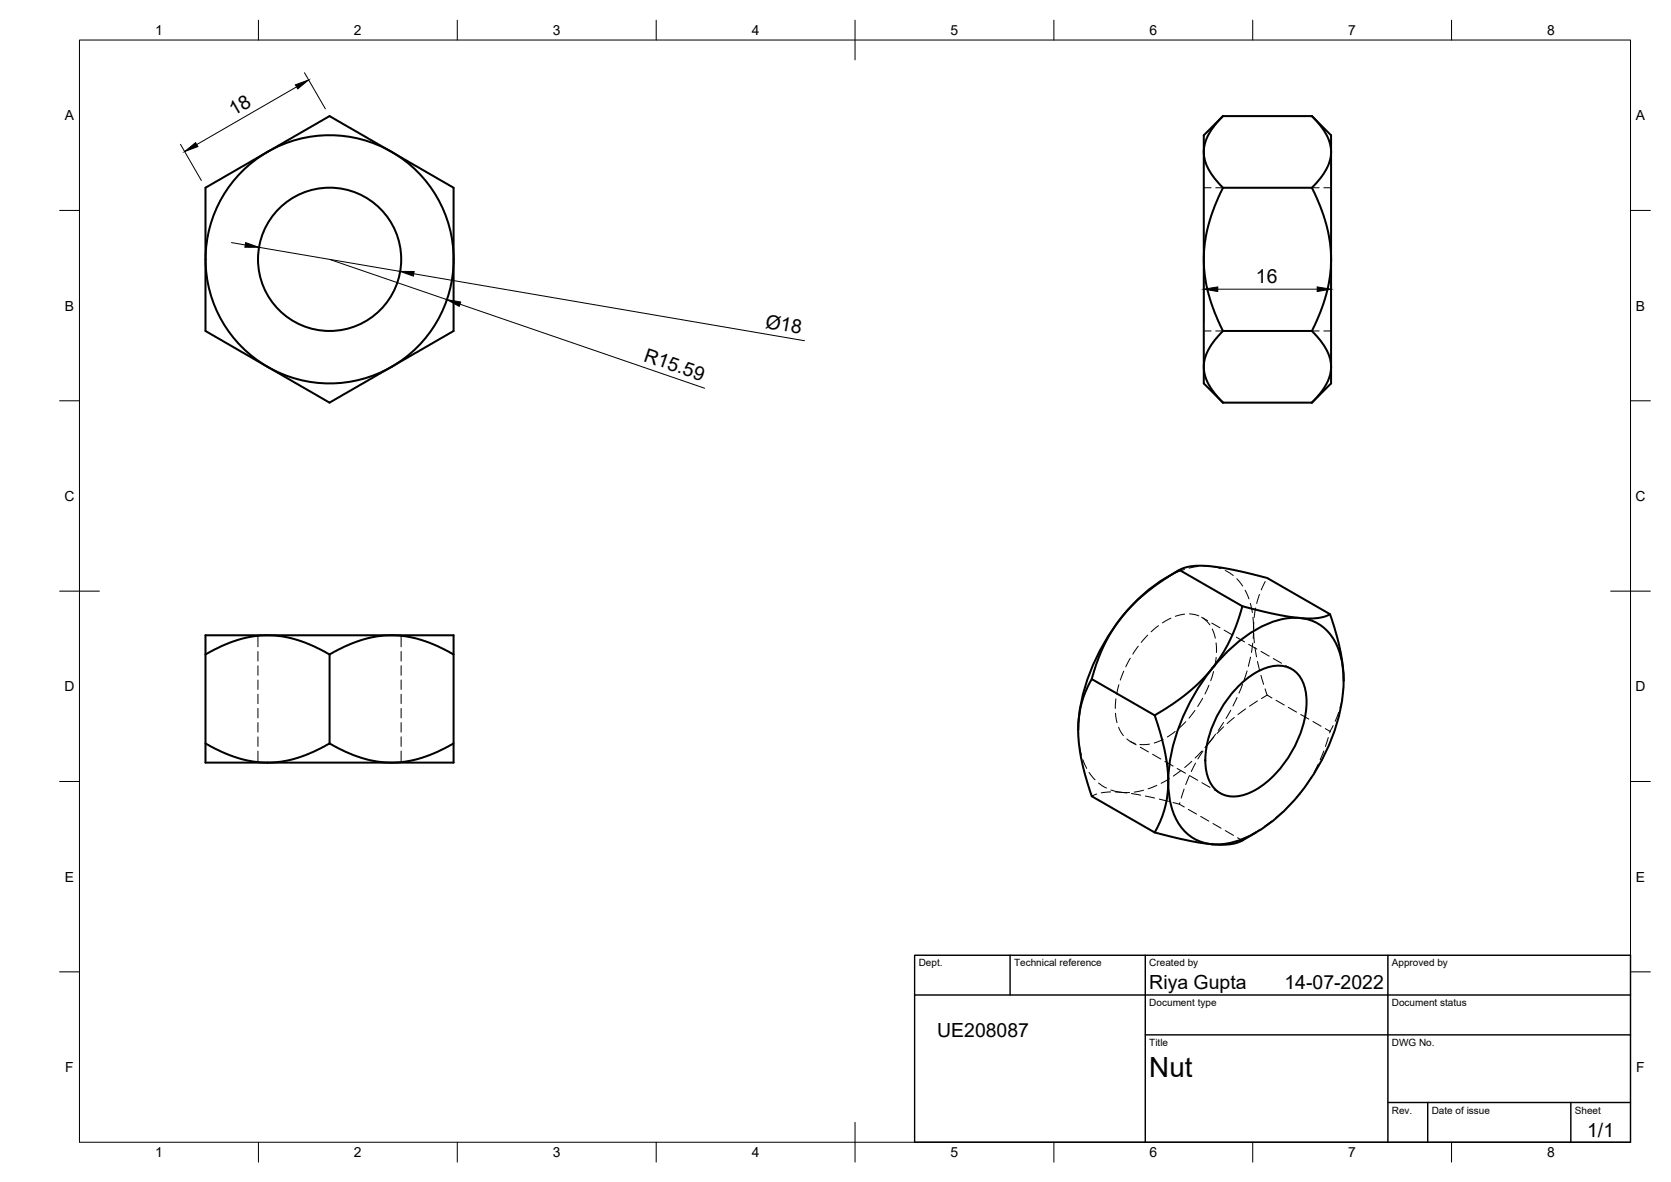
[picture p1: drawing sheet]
<svg xmlns="http://www.w3.org/2000/svg" width="420mm" height="297mm" viewBox="0 0 420 297" stroke-linecap="round" stroke-linejoin="round" font-family="sans-serif">
<!-- layer: Visible -->
<g fill="none" stroke="#000" stroke-width=".51">
<path d="M307.5 29.2l-2.1 2.3-1.3 1.9a9.3 9.3 0 0 0 1.2 11.3l2.2 2.5M307.5 29.2l-4.8 4.8v62.4l4.8 4.8M307.5 29.2h22.4M329.9 29.2l2.1 2.3 1.2 1.9a9.5 9.5 0 0 1 1.5 4.8v58.2l-4.8 4.8M329.9 29.2l4.8 5a18.1 18.1 0 0 1-.5 6.6l-1.4 2.9-2.9 3.5M51.7 47.2l30.6-17.7a.65 .65 0 0 1 1.1 0l30.1 17.3a.66 .66 0 0 1 .5 1v34.7a.66 .66 0 0 1-.5 1l-30.1 17.4a.65 .65 0 0 1-1.1 0l-30.1-17.4a.66 .66 0 0 1-.5-1zM307.5 83.2l-2.1-4.7-1.1-3.1a35.7 35.7 0 0 1 2.9-27.6l.3-.6h22.4l2.1 4.6 1.1 3.2a35.7 35.7 0 0 1-2.9 27.5l-.3 .7M307.5 101.2l-2.1-2.3-1.3-1.9a9.3 9.3 0 0 1 1.2-11.4l2.2-2.4h22.4l2.1 2.3 1.2 1.9a9.3 9.3 0 0 1-1.1 11.3l-2.2 2.5M307.5 101.2h22.4M293.1 145.3a48.7 48.7 0 0 0-21.3 31.4l-.5 3.4-.2 3.3M296.4 143.3l-3.3 2M296.6 143.2l1.5-.6 1.3-.3 4.5-.1 6.5 1.1 8.2 2 15.8 9.1-1.2 .5-1.8 .4h-4.3l-6.7-1-8-2z"/>
<path d="M296.6 143.2l-4.1 2.5-3.7 2.7a40.1 40.1 0 0 0-14.3 22.3M312.4 152.3l-1.3 4.1-1.6 3.9a44.1 44.1 0 0 1-18.6 19.1l-.6 .4M334.4 154.4l1.7 5.5 .9 3.7a36.1 36.1 0 0 1 .8 7.5M51.7 164.5l4-2.1 2.7-1.1a26.7 26.7 0 0 1 22.8 2.3l1.7 .9M82.9 164.5l3.7-2 3-1.2a26.9 26.9 0 0 1 23.1 2.4l1.3 .8v22.3l-4 2.1-2.7 1.1a26.7 26.7 0 0 1-22.8-2.3l-1.6-.9zM114 164.5v-4.9h-62.3v32.1h62.3v-4.9M308.8 163.6a27.9 27.9 0 0 1 15.4-8.3 11.5 11.5 0 0 1 12.8 9.1 34.5 34.5 0 0 1-2.5 21.9 48 48 0 0 1-18.7 22.9 17.1 17.1 0 0 1-13.6 2.4 12.5 12.5 0 0 1-8-10.1 37.3 37.3 0 0 1 3.6-22.1 52 52 0 0 1 11-15.8zM310.8 173a16.4 16.4 0 0 1 10.3-5.7 6.8 6.8 0 0 1 7.1 6.1 24 24 0 0 1-4.3 17 21 21 0 0 1-12.1 9.6 6.8 6.8 0 0 1-8.4-6 24 24 0 0 1 4.3-17zM51.7 186.8l4 2.1 2.7 1.1a26.7 26.7 0 0 0 22.8-2.3l1.7-.9M290.3 209.2l1.4-2.8 1.1-3.1a35.1 35.1 0 0 0-1-18.9l-1.5-4.6-15.8-9.1-1.7 3.5-.8 2.5a35.3 35.3 0 0 0 1.1 19l1.4 4.4 15.8 9.1 8.2 2 6.3 1M315.9 209.2l-3.7 2.1-1.4 .6-2.6 .4-3.4-.1"/>
<circle cx="82.9" cy="65.2" r="31.2"/>
<circle cx="82.9" cy="65.2" r="18"/>
</g>
<!-- layer: Hidden -->
<g fill="none" stroke="#000" stroke-width=".25">
<path d="M302.7 47.2h1.8M305.7 47.2h1.8M329.9 47.2h1.8M332.9 47.2h1.8M302.7 83.2h1.8M305.7 83.2h1.8M329.9 83.2h1.8M332.9 83.2h1.8M64.9 159.6v2.9M100.9 159.6v2.9M288.6 159.6l-1.6 1.8M291.3 157.2l-1.9 1.6"/>
<path d="M294.4 155.3l-2.1 1.2M294.6 144.5l-1.5 .8M297.8 143.1l-2.2 .9M297.9 154.3l-2.4 .6M299.1 154.3l2.3 .5M301.3 142.3l-2.3 .5M302.1 155.1l1.6 .9M302.5 155.3l1.7 1.7M302.5 142.2l2.6 .2 1.9 .5M304.7 156.6l2 1.2M304.8 158.1l.8 2.3M307.8 158.4l2 1.1"/>
<path d="M308.1 143.4l2 1.2M311 145.4l1.5 1.9M313.1 148.3l.9 2.2M314.4 151.6l.5 2.4M315 155.1l.2 2.9-.1 2.4M315.2 159.2l.2 2.3M315.3 156.3l-.1 1.7M315.7 152.8l-.3 2.4M316.7 149.4l-.7 2.2M318.1 146.1l-1 2.2M64.9 163.7v2.4M64.9 167.3v2.4"/>
<path d="M64.9 170.9v2.4M64.9 174.5v2.3M64.9 178v2.4M100.9 163.7v2.4M100.9 167.3v2.4M100.9 170.9v2.4M100.9 174.5v2.3M100.9 178v2.4M280.5 179.2l.4 2.4M280.6 175.6l-.2 2.4M281.3 172.1l-.5 2.3M282.6 168.7l-.9 2.2"/>
<path d="M284.2 165.4l-1.1 2.2M286.2 162.4l-1.4 2M300.5 178.5l-1.5 2M302.4 175.5l-1.2 2.1M304 172.2l-1 2.2M305.1 168.8l-.7 2.3M305.8 161.6l.1 2.4M305.8 165.2l-.4 2.4M309.5 178.5l-1.2 2M310.9 160.1l2 1.2M311 175.3l-1 2.1M312.4 172l-.9 2.2"/>
<path d="M313.2 178.1l-1.9 1.5M313.6 168.6l-.8 2.3M314 161.9l2 1.2M314.4 165.1l-.5 2.4M315 161.6l-.3 2.4M315.6 162.7l.3 2.4M316.2 176.2l-2 1.3M316.2 166.2l.5 2.4M317.1 169.7l.6 2.3M317.1 163.7l2 1.2M318.1 173.1l.5 1.6M318.6 174.7l-1.4 .8"/>
<path d="M318.6 174.7l1.2 .7M320.2 165.5l2 1.2M320.8 176l2.1 1.2M323.3 167.3l1.5 .8M323.9 177.8l2.1 1.2M327 179.5l2.1 1.2M336.6 179l-.9 2.3M337.5 175.6l-.6 2.3M337.8 172l-.2 2.4M64.9 181.6v2.4M64.9 185.2v2.4M64.9 188.8v2.9"/>
<path d="M100.9 181.6v2.4M100.9 185.2v2.4M100.9 188.8v2.9M271.1 183.4l.2 2.9M271.4 187.5l.5 2.3M272.3 190.9l.9 2.2M273.8 194.1l1.5 1.9M275.8 199.5l-1.3 .6M276.2 196.8l2 1.2M279.3 199l-2.4 .2M279.3 198.5l2.8 .6 1.9 .1M280.5 199l2.8 .3"/>
<path d="M281.3 182.8l1.2 2.1M283.3 185.7l1.2 .8 .9 .3M284.2 186.3l1.5 .9M284.5 199.4l2.3 .4M286.7 187.8l2.1 1.2M287.5 198.6l-2.3 .5M289 187l-2.4 .1M289.8 189.6l2.1 1.1M290.9 197.4l-2.2 .8M292.4 185.8l-2.2 .9M292.9 191.3l2.1 1.2M294 195.7l-2 1.2"/>
<path d="M295.5 183.8l-2 1.4M296 193.1l2.1 1.2M296.9 193.6l-1.9 1.4M297.7 198.3l-.7 2.3M298.2 181.4l-1.8 1.7M299 195l-.9 2.2M299.1 194.9l2.1 1.2M299.7 191.3l-1.8 1.6M300.6 191.8l-1.1 2.1M302.2 188.8l-1.7 1.7M302.2 196.7l2 1.2M302.5 188.7l-1.3 2"/>
<path d="M305.2 185.2l-2 2.6M305.3 198.5l1.5 .8M305.6 184.5l-2.6 3.4M307.7 182.7l-1.7 1.6M307.7 181.6l-1.4 1.9M310.3 180.3l-1.8 1.5M327.8 198.1l-1.9 2.5M329.8 195.2l-1.3 2M330.1 181.3l2.1 1.2M331.5 192l-1.1 2.1M332.9 188.7l-.9 2.2M333.2 183.1l1.2 .7"/>
<path d="M334 185.3l-.7 2.3M334.4 183.8l-.1 .4M335.2 182.3l-.8 1.5M288 200.1l2.3 .4M291.5 200.8l2.3 .6M295 201.7l1.6 .4M296.6 202.1l1.2 .7M296.7 201.7l-.1 .4M298.8 203.4l2.1 1.2M301.9 205.2l2.1 1.2M305 207l2 1.1M308.1 208.7l2.1 1.2"/>
<path d="M311.2 210.5l1.2 .7M313.9 210.3l-1.4 .8M316.9 208.4l-2 1.3M319.8 206.3l-1.9 1.4M322.5 204l-1.8 1.6M325.1 201.5l-1.7 1.7"/>
</g>
<!-- layer: Border -->
<g fill="none" stroke="#000" stroke-width=".25">
<path d="M20 10.1h390v276.9h-390zM65 5.1v5M115 5.1v5M165 5.1v5M215 5.1v10M265 5.1v5M315 5.1v5M365 5.1v5M15 52.9h5M410 52.9h5M15 100.7h5M410 100.7h5"/>
<path d="M15 148.6h10M405 148.6h10M15 196.4h5M410 196.4h5M15 244.2h5M410 244.2h5M65 287v5M115 287v5M165 287v5M215 282.1v9.9M265 287v5M315 287v5"/>
<path d="M365 287v5"/>
</g>
<!-- layer: TitleBlock -->
<path d="M230 240.1h180v46.9h-180zM230 250h180M254 240.1v9.9M288 240.1v46.9M349 240.1v46.9M288 260.1h122M349 277.1h61M359 277.1v9.9M395 277.1v9.9" fill="none" stroke="#000" stroke-width=".36"/>
<!-- layer: Dimensions -->
<path d="M76.6 18.3l5.2 9.1M45.4 36.3l5.2 9.1M74.6 21.8l-25.1 14.5M58.2 61l3.5 .6M65.1 62.2l35.5 6M82.8 65.2l29.6 10.1M104.1 68.8l98.2 16.8M115.7 76.4l61.5 21.2M302.7 70.6v10.5M306.2 72.7h25M334.7 70.6v10.5" fill="none" stroke="#000" stroke-width=".25"/>
<path d="M46.4 38.1l2.8-2.3 .6 1zM74.3 21.3l3.3-1.2-2.7 2.2zM61.8 61l3.3 1.2-3.5-.1zM100.6 68.2h3.5l-.2 1.2zM112.4 75.3l3.4 .6-.3 1.1zM302.7 72.7l3.5-.6v1.2zM331.2 72.1l3.5 .6-3.5 .6z" fill="#000" stroke="#000" stroke-width=".25"/>
<text font-size="7" x="289" y="270.6">Nut</text>
<g font-size="4.9">
<text x="58.8" y="29.3" transform="rotate(-30 58.8 29.3)">18</text>
<text x="315.8" y="71.2">16</text>
<text x="192.3" y="82.3" transform="rotate(10 192.3 82.3)">Ø18</text>
<text x="161.6" y="90.7" transform="rotate(19 161.6 90.7)">R15.59</text>
<text x="289" y="248.5">Riya Gupta</text>
<text x="323" y="248.5">14-07-2022</text>
<text x="235.6" y="260.7">UE208087</text>
<text x="399.1" y="285.7">1/1</text>
</g>
<g font-size="3.5">
<text x="39" y="8.8">1</text>
<text x="89" y="8.8">2</text>
<text x="139" y="8.8">3</text>
<text x="189" y="8.8">4</text>
<text x="239" y="8.8">5</text>
<text x="289" y="8.8">6</text>
<text x="339" y="8.8">7</text>
<text x="389" y="8.8">8</text>
<text x="16.3" y="30.2">A</text>
<text x="411.3" y="30.2">A</text>
<text x="16.3" y="78">B</text>
<text x="411.3" y="78">B</text>
<text x="16.2" y="125.9">C</text>
<text x="411.2" y="125.9">C</text>
<text x="16.2" y="173.7">D</text>
<text x="411.2" y="173.7">D</text>
<text x="16.3" y="221.6">E</text>
<text x="411.3" y="221.6">E</text>
<text x="16.4" y="269.4">F</text>
<text x="411.4" y="269.4">F</text>
<text x="39" y="290.8">1</text>
<text x="89" y="290.8">2</text>
<text x="139" y="290.8">3</text>
<text x="189" y="290.8">4</text>
<text x="239" y="290.8">5</text>
<text x="289" y="290.8">6</text>
<text x="339" y="290.8">7</text>
<text x="389" y="290.8">8</text>
</g>
<g font-size="2.5">
<text x="231" y="242.9">Dept.</text>
<text x="255" y="242.9">Technical reference</text>
<text x="289" y="242.9">Created by</text>
<text x="350" y="242.9">Approved by</text>
<text x="289" y="252.8">Document type</text>
<text x="350" y="252.8">Document status</text>
<text x="289" y="262.9">Title</text>
<text x="350" y="262.9">DWG No.</text>
<text x="350" y="279.9">Rev.</text>
<text x="360" y="279.9">Date of issue</text>
<text x="396" y="279.9">Sheet</text>
</g>
</svg>
